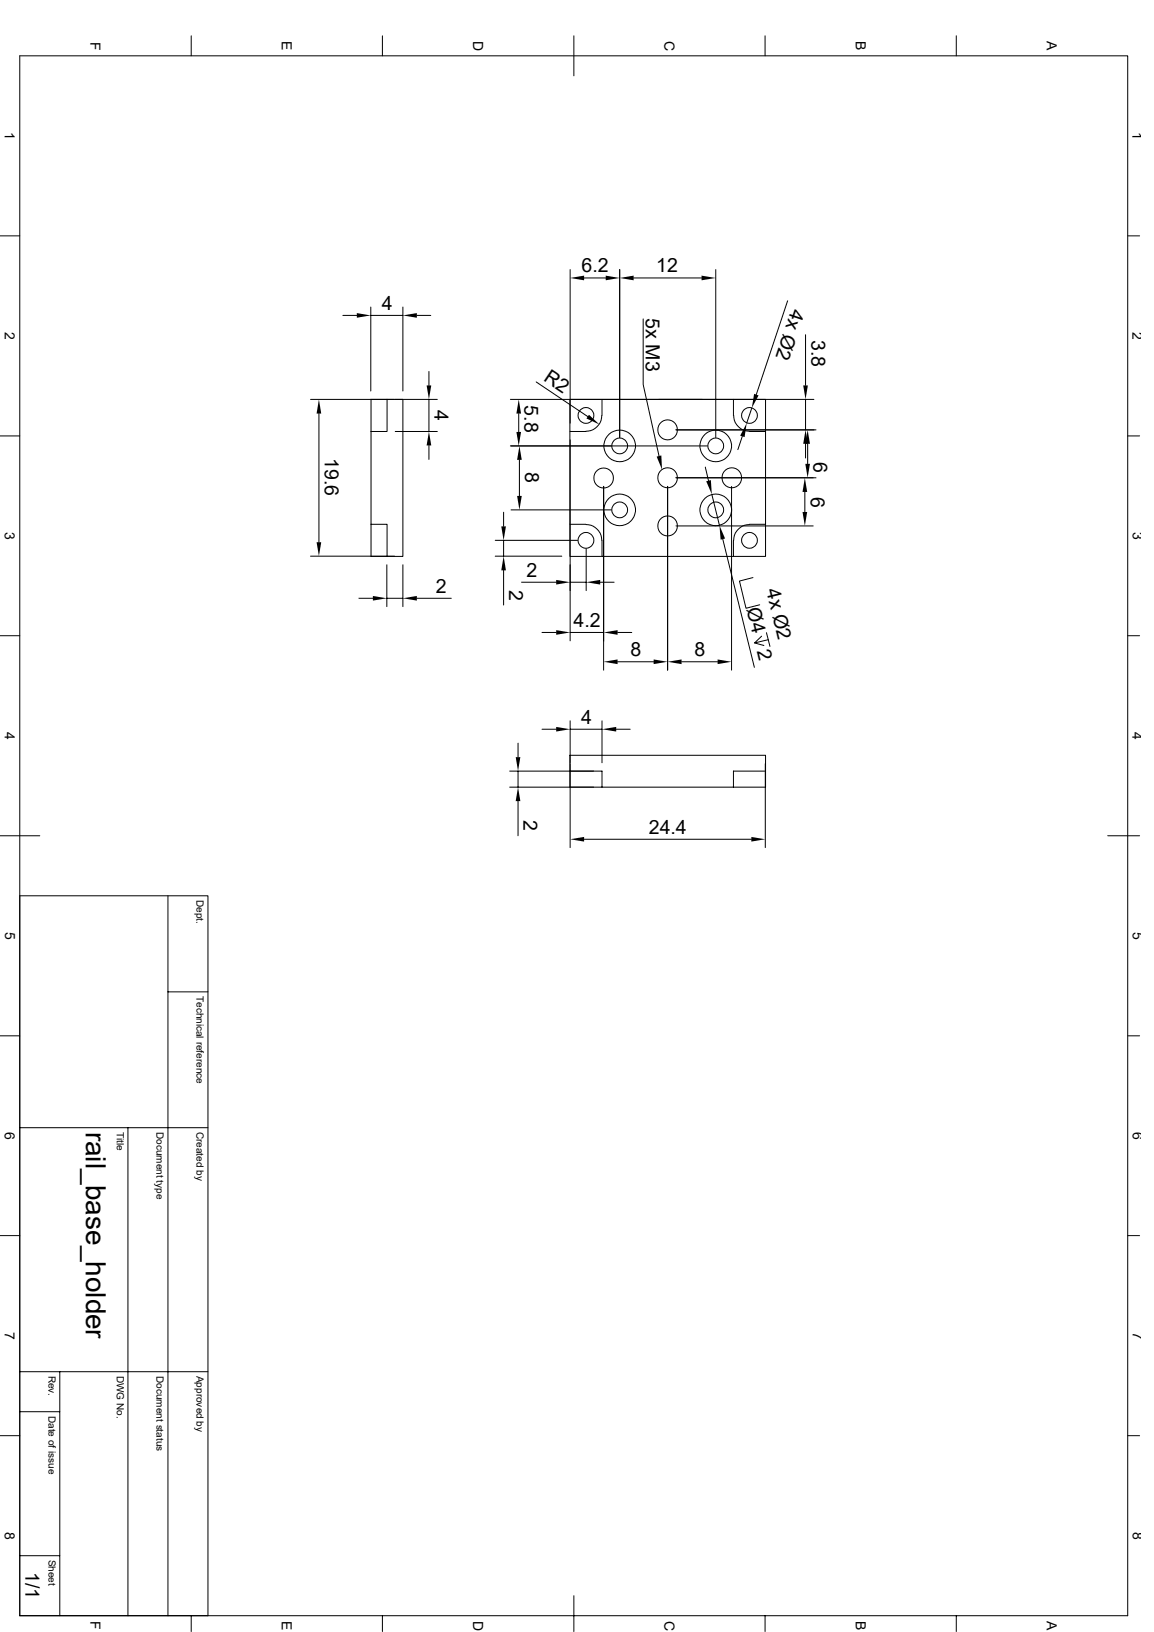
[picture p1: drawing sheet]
<svg xmlns="http://www.w3.org/2000/svg" width="210mm" height="297mm" viewBox="0 0 210 297" stroke-linecap="round" stroke-linejoin="round" font-family="sans-serif">
<g fill="none" stroke="#000" stroke-width=".18">
<path d="M3.6 10.2h201.6v283.8h-201.6zM34.8 6.5v3.7M69.6 6.5v3.7M104.4 6.5v7.3M139.2 6.5v3.7M174 6.5v3.7M0 42.9h3.6M62.4 57.4h2.5M67.5 55.9v15.3M67.5 57.4h5.8M73.3 55.9v15.3M75.9 57.4h2.5"/>
<path d="M103.8 49.1v27.9M106.3 50.6h3.9M112.8 49.1v30.5M115.3 50.6h12.4M117.1 58v12l2.8 13M130.3 49.1v30.5M143.3 54.7l-5.7 17.1M205.2 42.9h2.2M0 79.3h3.6M56.5 72.7h15.3M58 75.3v23.4M67.5 72.7v28.6h2.9"/>
<path d="M67.5 78.5h2.9v-5.8h2.9v28.6h-2.9M71.9 72.7h7.7M71.9 78.5h7.7M78.1 67.6v2.5M78.1 72.7v5.8M92.9 72.7h55.2M94.4 75.3v3.3M97.6 69.5l9.4 6.3M106.6 78.5h-2.9v22.8h5.9M109.5 75.6a2.89 2.89 0 0 1-2.9 2.9M109.6 75.6v-2.9h23.9v2.9M109.6 72.7h-5.9v5.8"/>
<path d="M123 78.2h25.5M133.5 72.7h5.8v5.8M133.5 75.6a2.89 2.89 0 0 0 2.9 2.9M135.1 79.4l-.8 2.4M136.4 78.5h2.9v16.9h-2.9M136.8 74.3l-.9 2.7M146.6 60.9v9.2M146.6 72.7v5.5M205.2 79.3h2.2M67.5 95.4h2.9v5.9M78.1 81.1v2.5M90.1 98.3h15"/>
<path d="M91.7 93.2v2.6M91.7 98.3v2.9M92.9 81.2h35.8M93 92.8h18.3M94.5 83.7v6.6M103.7 95.4h2.9M103.8 80.1v36.5M106.6 95.5a2.89 2.89 0 0 1 2.9 2.8M106.7 99.9v7.6M109.6 98.3v3h23.9v-3M109.9 88.5v33.5M121.5 88.5v33.5"/>
<path d="M123 87h25.5M123 95.7h25M128.4 85l.5 2.5M129.5 90l1.4 5.6M131.5 98.1l5.8 23.4M133.1 88.5v33.5M136.4 95.5a2.89 2.89 0 0 0-2.9 2.8M139.3 95.4v5.9h-5.8M146.5 89.5v3.7M146.6 80.8v2.6M147 80.8v3.6M0 115.7h3.6"/>
<path d="M56.5 101.2h15.3M65.3 108.9h2.6M70.4 102.8v7.6M70.4 108.9h2.9M73.3 102.8v7.6M75.9 108.9h6.2M90.1 101.2h12.1M91.7 103.8v6.3M94.9 106h6.3M98.6 115.1h2.6M103.8 115.1h6.1M103.8 106h2.9"/>
<path d="M109.2 106h2.6M112.4 115.1h2.6M137 105.1l-2.4 .6 1.2 5 2.5-.6M137.3 117l1.7 .5M138.6 115.8l-1.3 1.2 2.5-.6M139.5 115.1l.6 2.5M205.2 115.7h2.2M94.3 135.3v2.5M98.6 132.7h2.6M103.8 131.2v7.6M103.8 132.7h5.8M103.8 139v15.3"/>
<path d="M109.6 131.2v7.6M112.1 132.7h2.6M112.4 120.4h6.6M124 120.4h6.6M139.3 139v15.3M0 152.1h7.2M92.8 140.3h15.2M92.8 143.3h15.2M94.3 140.3v3M94.3 145.8v6.3M103.7 140.3v-2.8h35.6v2.8M106.3 152.7h30.4"/>
<path d="M109.6 143.3v-3h-5.9v3h35.6v-3h-5.8v3M201.6 152.1h5.8M3.6 163h34.2v131M30.6 163v131M0 188.5h3.6M30.6 180.5h7.2M205.2 188.5h2.2M3.6 205.2h34.2M23.3 205.2v88.8M0 224.9h3.6M205.2 224.9h2.2M3.6 256.9h7.3"/>
<path d="M3.6 249.6h34.2M10.9 249.6v44.4M0 261.3h3.6M205.2 261.3h2.2M3.6 283.1h7.3M34.8 294v2.9M69.6 294v2.9M104.4 290.4v6.5M139.2 294v2.9M174 294v2.9"/>
<circle cx="106.6" cy="75.6" r="1.43"/>
<circle cx="121.5" cy="78.2" r="1.81"/>
<circle cx="136.4" cy="75.6" r="1.43"/>
<circle cx="106.6" cy="98.4" r="1.43"/>
<circle cx="109.8" cy="87" r="1.81"/>
<circle cx="112.8" cy="92.8" r="1.43"/>
<circle cx="112.8" cy="81.2" r="1.43"/>
<circle cx="112.8" cy="92.8" r="2.88"/>
<circle cx="112.8" cy="81.2" r="2.88"/>
<circle cx="121.5" cy="95.7" r="1.81"/>
<circle cx="121.5" cy="87" r="1.81"/>
<circle cx="130.3" cy="81.2" r="1.43"/>
<circle cx="130.3" cy="92.8" r="1.43"/>
<circle cx="130.3" cy="81.2" r="2.88"/>
<circle cx="130.3" cy="92.8" r="2.88"/>
<circle cx="133.2" cy="87" r="1.81"/>
<circle cx="136.4" cy="98.4" r="1.43"/>
</g>
<g fill="#000">
<path d="M64.9 57l2.6 .4-2.6 .4zM73.3 57.4l2.6-.4v.8zM103.8 50.6l2.5-.4v.8zM110.2 50.2l2.6 .4-2.6 .4zM112.8 50.6l2.5-.4v.8zM127.7 50.2l2.6 .4-2.6 .4zM58 72.7l.5 2.6h-.9zM77.6 70.1h.9l-.4 2.6zM94 78.6h.8l-.4 2.6zM94.4 72.7l.4 2.6h-.8zM107.2 75.5l1.9 1.8-2.4-1.1zM135.9 77l-.4 2.5-.8-.2z"/>
<path d="M137.2 71.7l.8 .3-1.2 2.3zM146.2 70.1h.8l-.4 2.6zM57.6 98.7h.9l-.5 2.5zM78.1 78.5l.4 2.6h-.9zM91.2 95.8h.9l-.4 2.5zM94.1 90.3h.9l-.5 2.5zM94.5 81.2l.5 2.5h-.9zM119.5 83.1l.9-.2 .1 2.6zM128.5 87.6l.9-.2 .1 2.6zM130.9 95.6l1.1 2.4-.9 .2zM146.5 87l.4 2.5h-.9zM146 93.2h.9l-.4 2.5z"/>
<path d="M146.6 78.2l.4 2.6h-.8zM147 78.2l.4 2.6h-.8zM146.6 84.4h.8l-.4 2.6zM67.9 108.5l2.5 .4-2.5 .4zM73.3 108.9l2.6-.4v.8zM91.7 101.2l.4 2.6h-.9zM101.2 105.5l2.6 .5-2.6 .4zM101.2 114.7l2.6 .4-2.6 .4zM106.7 106l2.5-.5v.9zM109.9 115.1l2.5-.4v.8zM93.9 137.8h.8l-.4 2.5zM101.2 132.3l2.6 .4-2.6 .4z"/>
<path d="M109.6 132.7l2.5-.4v.8zM109.9 120.4l2.5-.4v.9zM119 120l2.5 .4-2.5 .5zM121.5 120.4l2.5-.4v.9zM130.6 120l2.5 .4-2.5 .5zM94.3 143.3l.4 2.5h-.8zM103.8 152.7l2.5-.4v.9zM136.7 152.3l2.6 .4-2.6 .5z"/>
</g>
<text font-size="5.1" x="15.6" y="206" transform="rotate(90 15.6 206)">rail_base_holder</text>
<g font-size="3.6">
<text x="105.8" y="49.5">6.2</text>
<text x="119.4" y="49.6">12</text>
<text x="69.5" y="56.4">4</text>
<text x="117.6" y="57.9" transform="rotate(90 117.6 57.9)">5x M3</text>
<text x="144.1" y="56.1" transform="rotate(109 144.1 56.1)">4x Ø2</text>
<text x="147.7" y="61.8" transform="rotate(90 147.7 61.8)">3.8</text>
<text x="98.8" y="69.1" transform="rotate(34 98.8 69.1)">R2</text>
<text x="79.1" y="74.7" transform="rotate(90 79.1 74.7)">4</text>
<text x="95.5" y="73.8" transform="rotate(90 95.5 73.8)">5.8</text>
<text x="59.1" y="83.4" transform="rotate(90 59.1 83.4)">19.6</text>
<text x="148" y="84" transform="rotate(90 148 84)">6</text>
<text x="95.6" y="86" transform="rotate(90 95.6 86)">8</text>
<text x="147.5" y="90.4" transform="rotate(90 147.5 90.4)">6</text>
<text x="79.3" y="107.9">2</text>
<text x="92.7" y="107.3" transform="rotate(90 92.7 107.3)">2</text>
<text x="95.8" y="104.9">2</text>
<text x="139.4" y="107.4" transform="rotate(76 139.4 107.4)">4x Ø2</text>
<text x="135.8" y="110.9" transform="rotate(76 135.8 110.9)">Ø4</text>
<text x="104.4" y="114.1">4.2</text>
<text x="114.7" y="119.3">8</text>
<text x="126.4" y="119.3">8</text>
<text x="137.7" y="118.5" transform="rotate(76 137.7 118.5)">2</text>
<text x="105.8" y="131.7">4</text>
<text x="95.3" y="149.3" transform="rotate(90 95.3 149.3)">2</text>
<text x="118.1" y="151.7">24.4</text>
<text x="4.6" y="286.1" transform="rotate(90 4.6 286.1)">1/1</text>
</g>
<g font-size="2.5">
<text x="16.5" y="7.6" transform="rotate(90 16.5 7.6)">F</text>
<text x="51.3" y="7.5" transform="rotate(90 51.3 7.5)">E</text>
<text x="86.1" y="7.5" transform="rotate(90 86.1 7.5)">D</text>
<text x="120.9" y="7.5" transform="rotate(90 120.9 7.5)">C</text>
<text x="155.7" y="7.5" transform="rotate(90 155.7 7.5)">B</text>
<text x="190.5" y="7.5" transform="rotate(90 190.5 7.5)">A</text>
<text x=".9" y="24" transform="rotate(90 .9 24)">1</text>
<text x="206.1" y="24" transform="rotate(90 206.1 24)">1</text>
<text x=".9" y="60.4" transform="rotate(90 .9 60.4)">2</text>
<text x="206.1" y="60.4" transform="rotate(90 206.1 60.4)">2</text>
<text x=".9" y="96.8" transform="rotate(90 .9 96.8)">3</text>
<text x="206.2" y="96.8" transform="rotate(90 206.2 96.8)">3</text>
<text x=".9" y="133.2" transform="rotate(90 .9 133.2)">4</text>
<text x="206.1" y="133.2" transform="rotate(90 206.1 133.2)">4</text>
<text x=".9" y="169.6" transform="rotate(90 .9 169.6)">5</text>
<text x="206.2" y="169.6" transform="rotate(90 206.2 169.6)">5</text>
<text x=".9" y="206" transform="rotate(90 .9 206)">6</text>
<text x="206.2" y="206" transform="rotate(90 206.2 206)">6</text>
<text x=".9" y="242.4" transform="rotate(90 .9 242.4)">7</text>
<text x="206.2" y="242.4" transform="rotate(90 206.2 242.4)">7</text>
<text x=".9" y="278.8" transform="rotate(90 .9 278.8)">8</text>
<text x="206.2" y="278.8" transform="rotate(90 206.2 278.8)">8</text>
<text x="16.5" y="295.1" transform="rotate(90 16.5 295.1)">F</text>
<text x="51.3" y="295" transform="rotate(90 51.3 295)">E</text>
<text x="86.1" y="294.9" transform="rotate(90 86.1 294.9)">D</text>
<text x="120.9" y="294.9" transform="rotate(90 120.9 294.9)">C</text>
<text x="155.7" y="295" transform="rotate(90 155.7 295)">B</text>
<text x="190.5" y="295" transform="rotate(90 190.5 295)">A</text>
</g>
<g font-size="1.8">
<text x="35.8" y="163.7" transform="rotate(90 35.8 163.7)">Dept.</text>
<text x="35.8" y="181.2" transform="rotate(90 35.8 181.2)">Technical reference</text>
<text x="21.3" y="206" transform="rotate(90 21.3 206)">Title</text>
<text x="28.5" y="206" transform="rotate(90 28.5 206)">Document type</text>
<text x="35.8" y="206" transform="rotate(90 35.8 206)">Created by</text>
<text x="8.8" y="250.4" transform="rotate(90 8.8 250.4)">Rev.</text>
<text x="21.3" y="250.4" transform="rotate(90 21.3 250.4)">DWG No.</text>
<text x="28.5" y="250.4" transform="rotate(90 28.5 250.4)">Document status</text>
<text x="35.8" y="250.4" transform="rotate(90 35.8 250.4)">Approved by</text>
<text x="8.8" y="257.6" transform="rotate(90 8.8 257.6)">Date of issue</text>
<text x="8.8" y="283.9" transform="rotate(90 8.8 283.9)">Sheet</text>
</g>
</svg>
